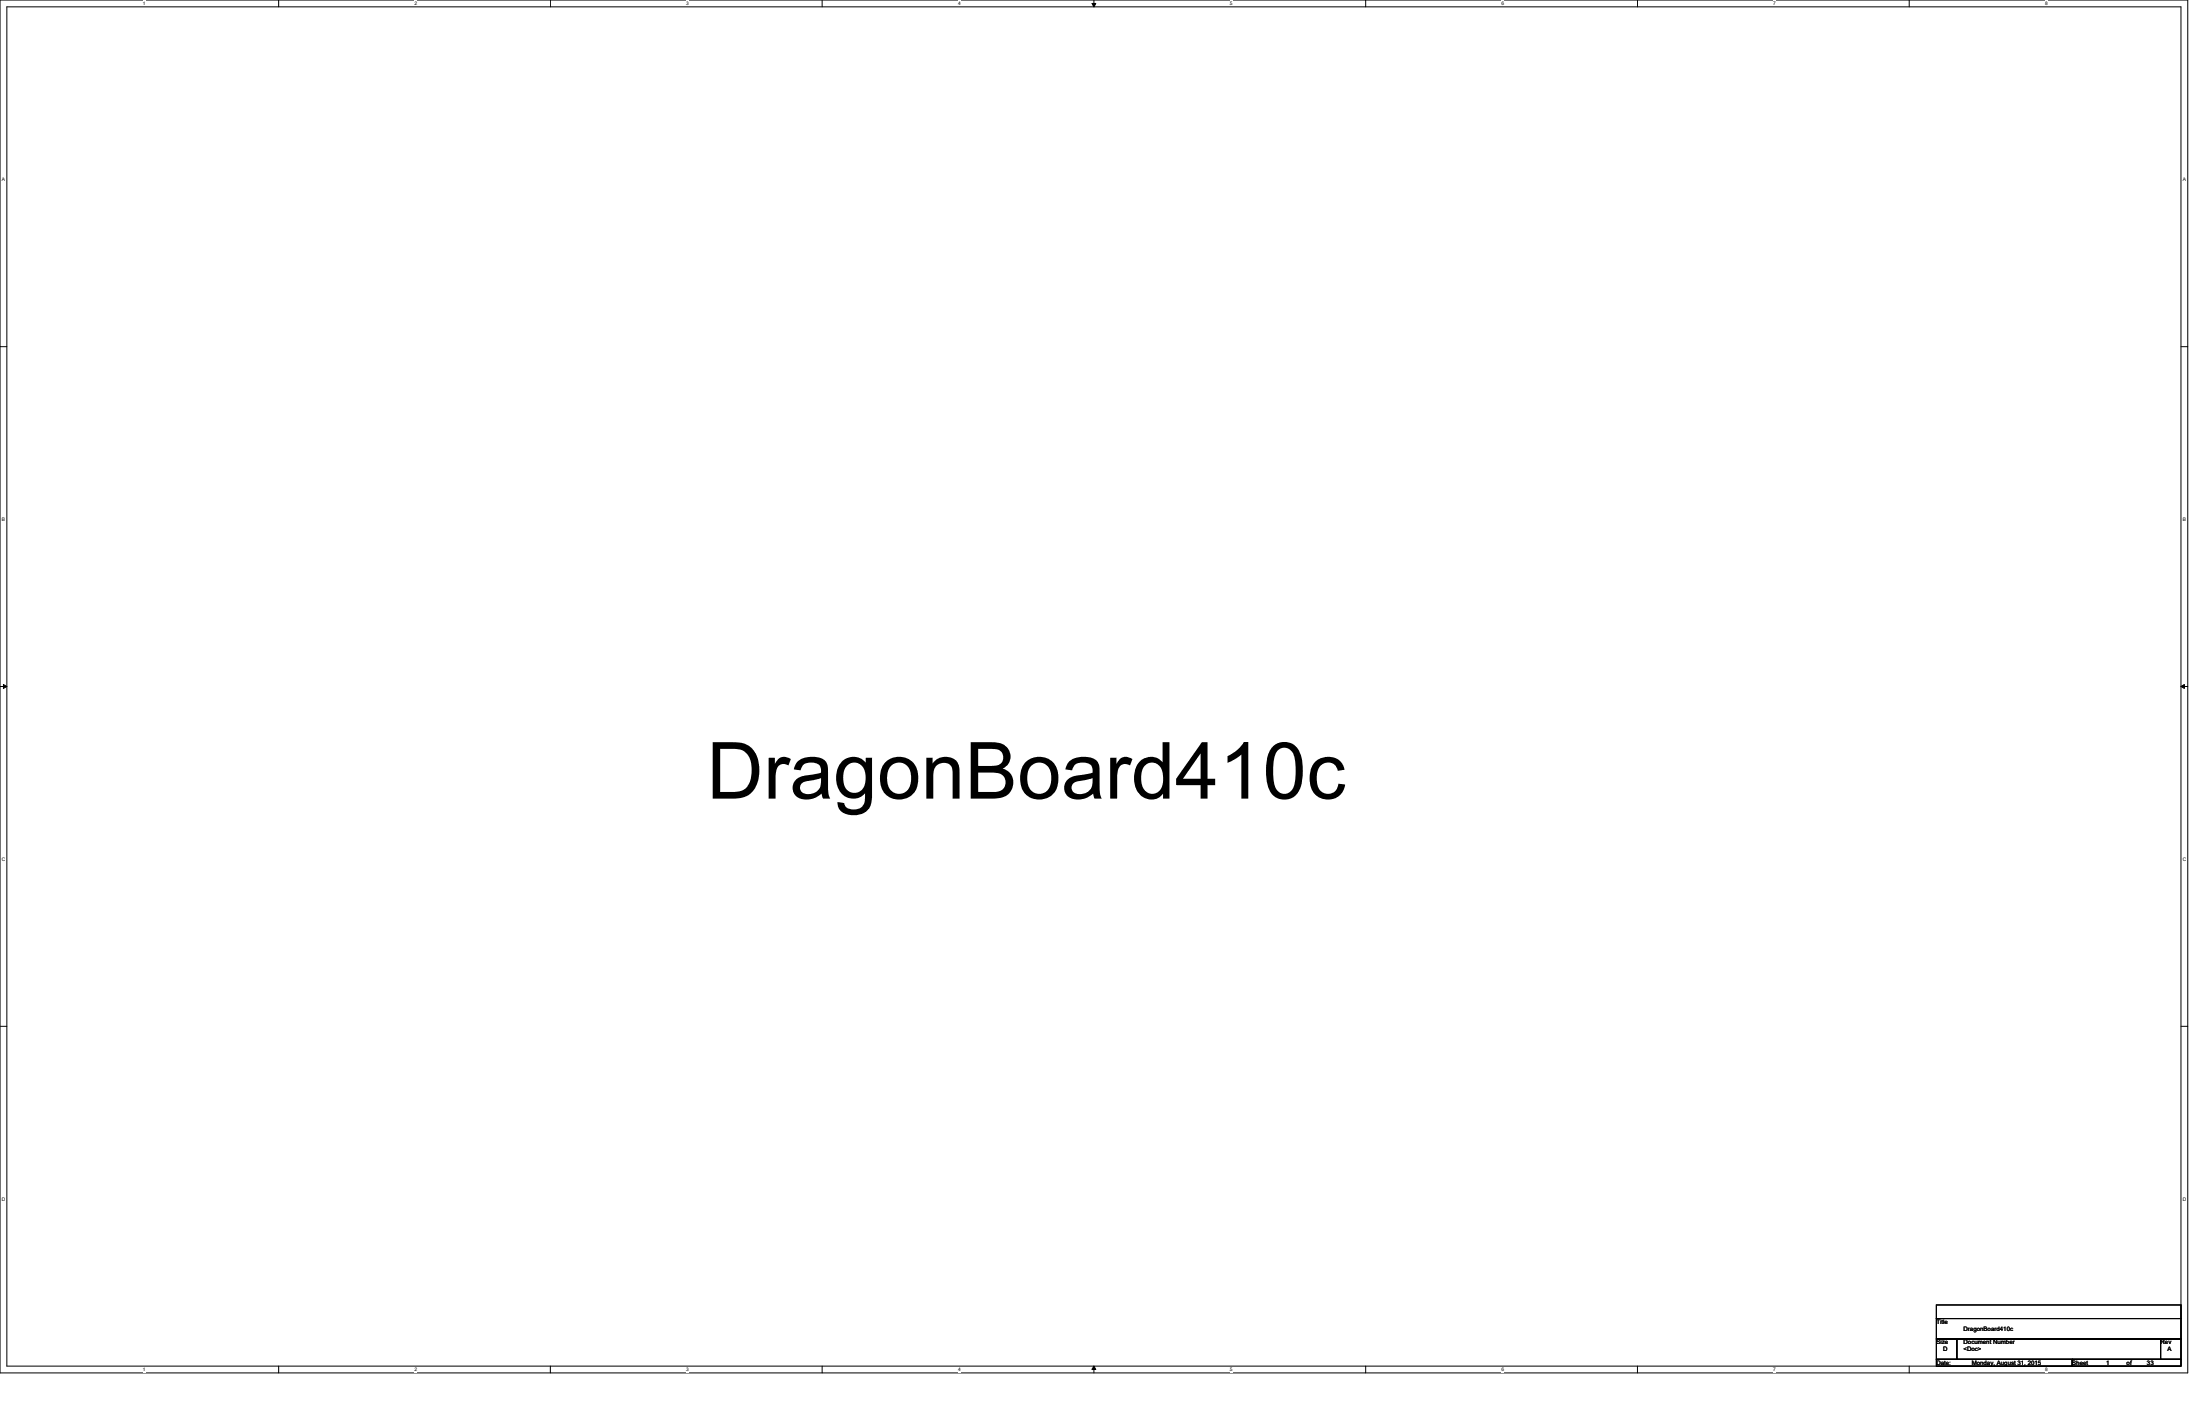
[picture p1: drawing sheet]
<svg xmlns="http://www.w3.org/2000/svg" width="864mm" height="559mm" viewBox="0 0 864 559" stroke-linecap="round" stroke-linejoin="round" font-family="sans-serif">
<path d="M0 0h858.8v538.8h-858.8zM2.7 2.7h853.4v533.4h-853.4z" fill="none" stroke="#000" stroke-width=".39"/>
<g fill="#fff">
<path d="M56 .3h1.1v2.1h-1.1z"/>
<path d="M56 536.4h1.1v2.1h-1.1z"/>
</g>
<path d="M109.4 0v2.7M109.4 536.1v2.7" fill="none" stroke="#000" stroke-width=".39"/>
<g fill="#fff">
<path d="M162.7 .3h1.1v2.1h-1.1z"/>
<path d="M162.7 536.4h1.1v2.1h-1.1z"/>
</g>
<path d="M216 0v2.7M216 536.1v2.7" fill="none" stroke="#000" stroke-width=".39"/>
<g fill="#fff">
<path d="M269.4 .3h1.1v2.1h-1.1z"/>
<path d="M269.4 536.4h1.1v2.1h-1.1z"/>
</g>
<path d="M322.7 0v2.7M322.7 536.1v2.7" fill="none" stroke="#000" stroke-width=".39"/>
<g fill="#fff">
<path d="M376.1 .3h1v2.1h-1z"/>
<path d="M376.1 536.4h1v2.1h-1z"/>
</g>
<path d="M429.4 0v2.7M429.4 536.1v2.7" fill="none" stroke="#000" stroke-width=".39"/>
<path d="M428.6 1.4h1.6l-.8 1.3zM429.4 536.1l.8 1.3h-1.6z" fill="#000" stroke="#000" stroke-width=".39"/>
<g fill="#fff">
<path d="M482.7 .3h1.1v2.1h-1.1z"/>
<path d="M482.7 536.4h1.1v2.1h-1.1z"/>
</g>
<path d="M536.1 0v2.7M536.1 536.1v2.7" fill="none" stroke="#000" stroke-width=".39"/>
<g fill="#fff">
<path d="M589.4 .3h1.1v2.1h-1.1z"/>
<path d="M589.4 536.4h1.1v2.1h-1.1z"/>
</g>
<path d="M642.8 0v2.7M642.8 536.1v2.7" fill="none" stroke="#000" stroke-width=".39"/>
<g fill="#fff">
<path d="M696.1 .3h1.1v2.1h-1.1z"/>
<path d="M696.1 536.4h1.1v2.1h-1.1z"/>
</g>
<path d="M749.4 0v2.7M749.4 536.1v2.7" fill="none" stroke="#000" stroke-width=".39"/>
<g fill="#fff">
<path d="M802.8 .3h1.1v2.1h-1.1z"/>
<path d="M802.8 536.4h1.1v2.1h-1.1z"/>
<path d="M.7 69.4h1.3v2.1h-1.3z"/>
<path d="M856.8 69.4h1.3v2.1h-1.3z"/>
<path d="M.7 202.7h1.3v2.2h-1.3z"/>
<path d="M856.8 202.7h1.3v2.2h-1.3z"/>
</g>
<path d="M0 136h2.7M856.1 136h2.7" fill="none" stroke="#000" stroke-width=".39"/>
<g fill="#fff">
<path d="M.7 336.1h1.4v2.1h-1.4z"/>
<path d="M856.8 336.1h1.4v2.1h-1.4z"/>
</g>
<path d="M0 269.4h2.7M1.4 268.6l1.3 .8-1.3 .8zM856.1 269.4h2.7M856.1 269.4l1.4-.8v1.6z" fill="none" stroke="#000" stroke-width=".39"/>
<path d="M1.4 268.6l1.3 .8-1.3 .8zM856.1 269.4l1.4-.8v1.6z" fill="#000"/>
<g fill="#fff">
<path d="M.7 469.4h1.4v2.2h-1.4z"/>
<path d="M856.8 469.4h1.4v2.2h-1.4z"/>
</g>
<path d="M0 402.7h2.7M856.1 402.7h2.7M760.1 512.1h96v5.3h-96zM760.1 517.4h96v8h-96zM760.1 525.4h8v8h-8zM760.1 533.4h53.4v2.7h-53.4zM768.1 525.4h80v8h-80zM813.5 533.4h42.6v2.7h-42.6zM848.1 525.4h8v8h-8z" fill="none" stroke="#000" stroke-width=".39"/>
<text font-size="30.9" x="277.4" y="313.4">DragonBoard410c</text>
<g font-size="2.4">
<text x="760.1" y="519.6">Title</text>
<text x="760.1" y="527.6">Size</text>
<text x="770.8" y="527.6">Document Number</text>
<text x="770.8" y="522.2">DragonBoard410c</text>
<text x="848.1" y="527.6">Rev</text>
<text x="762.8" y="530.2">D</text>
<text x="770.8" y="530.2">&lt;Doc&gt;</text>
<text x="850.8" y="530.2">A</text>
<text x="760.1" y="535.6">Date:</text>
<text x="774" y="535.6">Monday, August 31, 2015</text>
<text x="813.5" y="535.6">Sheet</text>
<text x="826.8" y="535.6">1</text>
<text x="834.8" y="535.6">of</text>
<text x="842.8" y="535.6">33</text>
</g>
<g font-size="1.9">
<text x="56" y="2">1</text>
<text x="162.7" y="2">2</text>
<text x="269.4" y="2">3</text>
<text x="376.1" y="2">4</text>
<text x="482.7" y="2">5</text>
<text x="589.4" y="2">6</text>
<text x="696.1" y="2">7</text>
<text x="802.8" y="2">8</text>
<text x=".7" y="71.1">A</text>
<text x="856.8" y="71.1">A</text>
<text x=".7" y="204.4">B</text>
<text x="856.8" y="204.4">B</text>
<text x=".7" y="337.8">C</text>
<text x="856.8" y="337.8">C</text>
<text x=".7" y="471.1">D</text>
<text x="856.8" y="471.1">D</text>
<text x="56" y="538.1">1</text>
<text x="162.7" y="538.1">2</text>
<text x="269.4" y="538.1">3</text>
<text x="376.1" y="538.1">4</text>
<text x="482.7" y="538.1">5</text>
<text x="589.4" y="538.1">6</text>
<text x="696.1" y="538.1">7</text>
<text x="802.8" y="538.1">8</text>
</g>
</svg>
